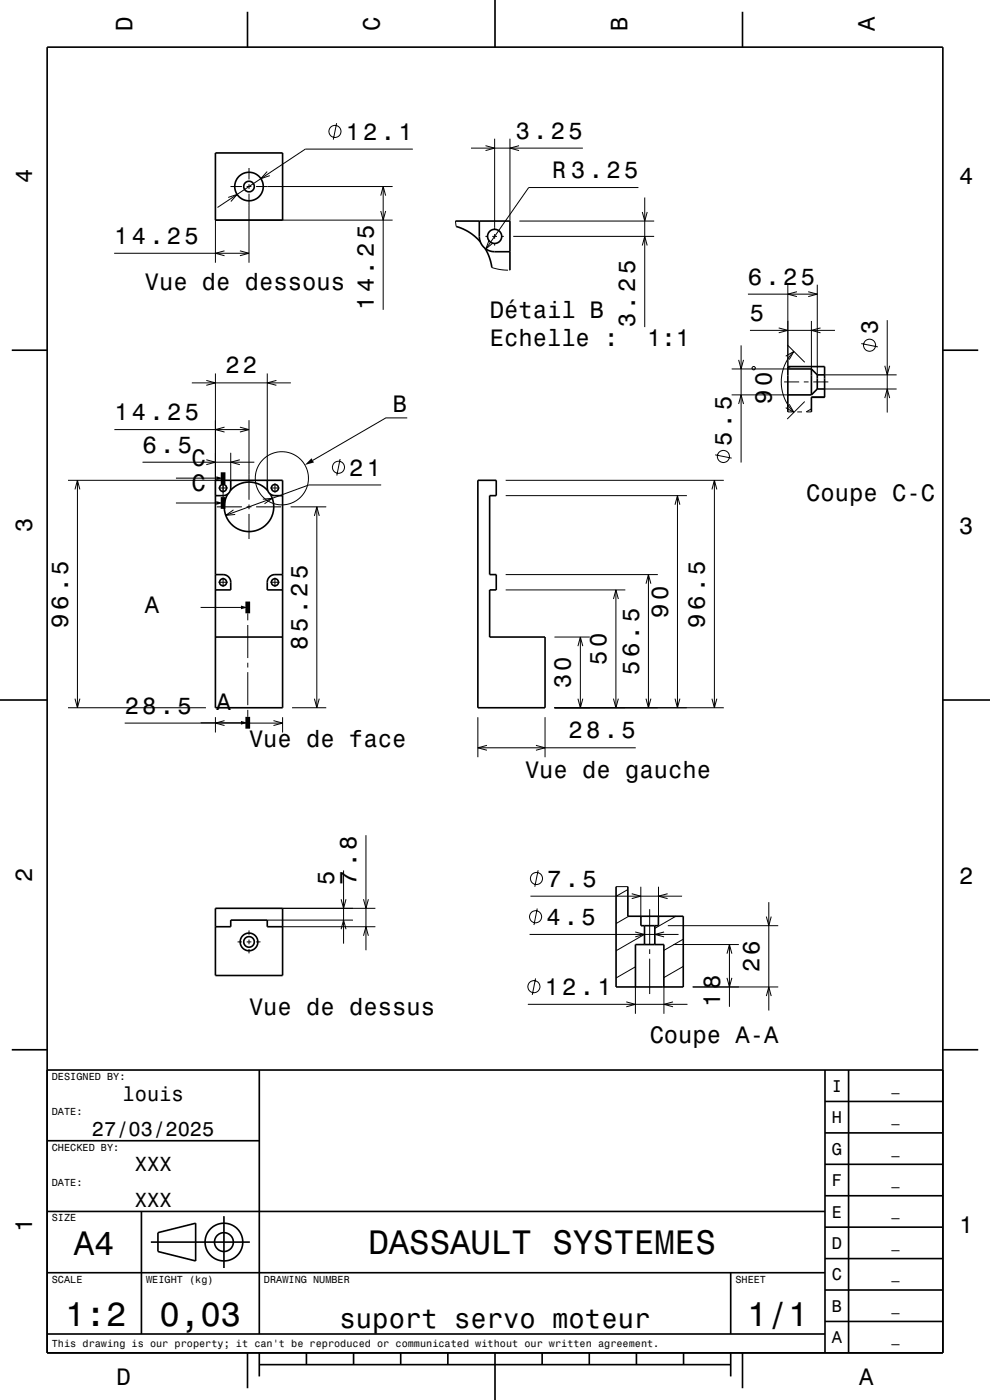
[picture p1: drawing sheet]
<svg xmlns="http://www.w3.org/2000/svg" width="210mm" height="297mm" viewBox="0 0 210 297" stroke-linecap="round" stroke-linejoin="round" font-family="sans-serif">
<g fill="none" stroke="#000" stroke-width=".21">
<path d="M48.9 39.6h2.4M52.3 39.6h1M52.8 35.6v2.5M52.8 39.1v1M54.3 39.6h29M56.7 36.4l-1.4 1.5 1.9-.6M71.4 26.1l-.7 3.5M81.3 39.6v26.1M87.6 31.6h-22.8l-18.7 12.4M99.9 31.4h23.7M103 30.9l1.9 .5-1.9 .5M104.9 29.4v19.2"/>
<path d="M108.2 29.4v17.5M110.1 30.9l-1.9 .5 1.9 .5M135.4 39.8h-23.3l-9 13M24.2 53.7h28.6M47.6 53.2l-1.9 .5 1.9 .6M48.4 41.9l1.9-.7-1.3 1.5M50.9 53.2l1.9 .5-1.9 .6M52.8 41.1v14.6M80.8 41.5l.5-1.9 .5 1.9M80.8 44.8l.5 1.9 .5-1.9M83.3 46.7h-37.6v9M96.6 46.9l.2 1.1"/>
<path d="M103 50.1h.4M103.7 50.9l-.6 1.9 1.5-1.3M104.3 56.8l1.7 .4 1.8 .1M104.4 50.1h1M104.9 49.6v1M104.9 51.7v.4M106.4 50.1h.5M108.2 57.3h-.1M108.9 50.1h29.9M110.2 46.9h28.6M136.2 52.1l.6-2 .5 2M136.2 45l.6 1.9 .5-1.9"/>
<path d="M136.8 41.9v27.5M45.7 79.2v25.9M56.7 79.2v22.7M155.2 78.3h11.9M156.7 76.3l.5 2 .5-2M157.2 73.3v24.8M158.7 62.4h14.7M159.1 70.1h18M159.5 78l.5-.2 .2 .4-.4 .3zM165.2 69.6l1.9 .5-1.9 .5M166.7 75.6l1.7-1-1 1.7M167 73.1l3.7 3.8"/>
<path d="M167.1 60.4v17.4M167.7 77.8l-.6 .3M168.4 74.6a9.1 9.1 0 0 0 0 12.9M169 61.9l-1.9 .5 1.9 .5M171.4 61.9l2 .5-2 .5M172.1 68.1v10.2M173.4 60.4v19.1M174 69.6l-1.9 .5 1.9 .5M174.9 79.4l-.3 .1M174.9 79.5h15.3M182.7 72.9l3.5 .7M187.7 77.6l.5 1.9 .5-1.9"/>
<path d="M188.2 67.9v19.6M24.3 91.1h28.5M30.2 98.1h23.7M40.7 81.2h21M43.8 97.5l1.9 .6-1.9 .5M43.8 80.7l1.9 .5-1.9 .5M47.6 90.6l-1.9 .5 1.9 .6M48.9 96.1v5.8M50.9 97.5l-2 .6 2 .5M50.9 90.6l1.9 .5-1.9 .6M52.8 89.1v16.9M58.6 80.7l-1.9 .5 1.9 .5"/>
<path d="M72.1 97.4l-.7 3.5M86.4 88.7h-4.6l-15.5 9M151.7 96.5l3.5 .7M155.2 83.8h11.9M156.7 85.7l.5-1.9 .5 1.9M166.3 81h3.2M167.1 87.4h1M167.3 83.8l-.2 .1M167.4 85.8l1 1.7-1.7-1M169.1 87.4h1M170.5 81h1M170.7 85.2l-3.7 3.7"/>
<path d="M171.1 87.4h1M172.1 86.7l-1.1 .7M172.5 81h3.2M174.9 82.5h15.3M187.7 84.5l.5-2 .5 2M14.4 101.9h32.5M15.9 103.8l.5-1.9 .5 1.9M16.4 101.9v48.2M37.3 101.4h8.6M37.3 106.7h8.6M46 107.5h5.3M46.3 103.5h2"/>
<path d="M47.3 102.5v3M49.5 108.2l-1.6 1.1 2-.2M52.3 107.5h1M52.8 107v1M52.8 109v5.3M54.3 107.5h5.3M55.8 105.9l1.9-.2-1.6 1.2M57.3 103.5h2M58.3 102.5v2M61.6 107.5h7.6M66.7 109.5l.5-2 .5 2M67.2 107.5v42.6"/>
<path d="M80.9 102.9h-15.4l-17.6 6.4M107.3 101.9h46.2M107.3 105.1h38.4M143.2 107.1l.5-2 .5 2M143.7 105.1v45M151 103.8l.5-1.9 .6 1.9M151.5 101.9v48.2M42.6 128.9h8.5M46.3 123.5h2M47.3 122.5v2M52.6 130.1v1.5M52.6 132.6v7"/>
<path d="M57.3 123.5h2M58.3 122.5v2M107.3 125.1h25.3M107.3 121.9h32.2M117.6 135.1h7.5M122.6 137.1l.5-2 .5 2M123.1 135.1v15M130.1 127.1l.5-2 .6 2M130.6 125.1v25M137 123.8l.5-1.9 .6 1.9M137.5 121.9v28.2M14.4 150.1h29.3"/>
<path d="M15.9 148.2l.5 1.9 .5-1.9M26.5 153.4h33.4M42.6 153.3h8.5M45.7 152.1v3.3M47.6 152.9l-1.9 .5 1.9 .5M52.6 140.6v1M52.6 142.6v7M52.6 150.6v1.5M58 152.9l1.9 .5-1.9 .5M59.9 152.1v3.3M61.9 150.1h7.3M66.7 148.2l.5 1.9 .5-1.9"/>
<path d="M101.4 152.1v8.5M101.4 158.6h33.5M103.3 158.1l-1.9 .5 1.9 .6M113.7 158.1l1.9 .5-1.9 .6M115.6 152.1v8.5M117.6 150.1h35.9M122.6 148.2l.5 1.9 .5-1.9M130.1 148.2l.5 1.9 .6-1.9M137 148.2l.5 1.9 .6-1.9M143.2 148.2l.5 1.9 .5-1.9M151 148.2l.5 1.9 .6-1.9M77.6 177.2v24.4"/>
<path d="M50.4 199.8h.9M52.3 199.8h1M52.8 197.4v.9M52.8 199.3v1M54.3 199.8h1M56.7 195.2h18.2M59.9 192.7h19.7M59.9 196.6h19.7M72.4 190.8l.5 1.9 .5-1.9M72.4 197.1l.5-1.9 .5 1.9M72.9 184.7v15.5M77.1 190.8l.5 1.9 .5-1.9"/>
<path d="M77.1 198.5l.5-1.9 .5 1.9M112.3 198.2h31.6M112.5 190.1h32.2M114 192.7l-.7 3.5M114.1 184.6l-.7 3.5M130.7 188.1h2.5M133.2 188.7l-2.5 1.5M133.4 194.4l-2.7 1.5M134 189.6l1.9 .5-1.9 .5M134.8 197.7l1.9 .5-1.9 .6M135.9 188.1v6.3M136.7 198.2l-6 3.5"/>
<path d="M137.8 192.9v7.5M139.7 188.1v6.3M140.9 197.7l-2 .5 2 .6M141.6 189.6l-1.9 .5 1.9 .5M141.7 196.4h23.4M143.4 194.4l-4.5 2.6M144.9 199.2l-4.1 2.4M162.6 194.4l.5 2 .5-2M163.1 191.4v23M52.8 201.3v1M112 213.1h33.8M113.6 207.6l-.7 3.5"/>
<path d="M132.9 212.5l1.9 .6-1.9 .5M134.8 209.4v5.7M134.8 205.1l-4.1 2.4M137.8 201.4v1M137.8 203.4v7.5M140.8 209.4v5.7M142.8 212.5l-2 .6 2 .5M142.8 200.4h13.9M144.9 205l-4.1 2.4M146.9 209.4h18.2M154.2 202.3l.5-1.9 .5 1.9M154.2 207.4l.5 2 .5-2"/>
<path d="M154.7 200.4v13.2M162.6 211.3l.5-1.9 .5 1.9"/>
<circle cx="71.1" cy="27.9" r="1.28"/>
<circle cx="184.5" cy="73.2" r="1.28"/>
<circle cx="71.8" cy="99.1" r="1.28"/>
<circle cx="153.5" cy="96.8" r="1.28"/>
<circle cx="59.8" cy="101.5" r="5.6"/>
<circle cx="113.6" cy="194.5" r="1.28"/>
<circle cx="113.8" cy="186.4" r="1.28"/>
<circle cx="113.3" cy="209.3" r="1.28"/>
</g>
<g fill="none" stroke="#000" stroke-width=".35">
<path d="M10 10h190v277h-190zM52.5 2.5v7.5M105 0v10M157.5 2.5v7.5M45.7 32.4h14.2v14.3h-14.2zM96.6 46.9h11.6v10.4M96.8 48a10.5 10.5 0 0 1 5.1 3.3M101.7 46.9v3.2a3.3 3.3 0 0 0 3.2 3.3h3.3M102.9 52.7a10.5 10.5 0 0 1 1.4 4.1M2.5 74.3h7.5M167.1 78.3h5M172.1 78.3v5.5"/>
<path d="M172.1 78.3l1.3 1.2M173.4 79.5v3M173.4 79.5h1.5M200 74.3h7.5M167.1 87.4v-9.6h7.8v6.5h-2.8v3.1M167.1 83.8h5M173.4 82.5h1.5M173.4 82.5l-1.3 1.3M45.7 101.9h14.2v48.2h-14.2zM48.3 104.8a5.2 5.2 0 0 0 4.5 8 5.2 5.2 0 0 0 4.5-8M48.8 104.1a5.3 5.3 0 0 1 8 0M48.9 101.9v1.6a1.63 1.63 0 0 1-1.6 1.6h-1.6"/>
<path d="M56.7 101.9v1.6a1.62 1.62 0 0 0 1.6 1.6h1.6M101.4 101.9h3.9v3.2h-1.4v16.8h1.4v3.2h-1.4v10h11.7v15h-14.2zM45.7 121.9h1.6a1.63 1.63 0 0 1 1.6 1.6v1.6h-3.2M45.7 135.1h14.2M59.9 121.9h-1.6a1.63 1.63 0 0 0-1.6 1.6v1.6h3.2M0 148.5h10M200 148.5h10M45.7 192.7h14.2v14.2h-14.2zM45.7 196.6h3.2v-1.4h7.8v1.4h3.2M130.7 188.1v21.3h14.2v-15h-11.7v-6.3M136 194.4v2h3.7v-2M136.7 196.4v4"/>
<path d="M138.9 196.4v4M134.8 209.4v-9h6v9M2.5 222.7h7.5M10 227h190M55 227v56M175 233.7h25M175 227v60M180 227v60M200 222.7h7.5M10 257h165M10 242h45M30 257v26"/>
<path d="M47.5 258v11M175 253.7h25M175 247h25M175 240.3h25M10 270h165M32 263.5h21M33.5 261.5l8-2v8l-8-2zM155 270v13M175 273.7h25M175 267h25M175 260.3h25M10 283h165"/>
<path d="M52.5 287v7.5M55 289.5h100M55 287v5M65 287v2.5M75 287v2.5M85 287v2.5M95 287v2.5M105 287v10M115 287v2.5M125 287v2.5M135 287v2.5M145 287v2.5"/>
<path d="M155 287v5M157.5 287v7.5M175 280.3h25"/>
<circle cx="52.8" cy="39.6" r="1.12"/>
<circle cx="52.8" cy="39.6" r="3"/>
<circle cx="104.9" cy="50.1" r="1.5"/>
<circle cx="47.3" cy="103.5" r=".75"/>
<circle cx="58.3" cy="103.5" r=".75"/>
<circle cx="47.3" cy="123.5" r=".75"/>
<circle cx="58.3" cy="123.5" r=".75"/>
<circle cx="52.8" cy="199.8" r="1.87"/>
<circle cx="52.8" cy="199.8" r="1.12"/>
<circle cx="47.5" cy="263.5" r="2"/>
<circle cx="47.5" cy="263.5" r="4"/>
</g>
<path d="M47.3 100.2v2.5M47.3 105.5v2.5M52.6 127.6v2.5M52.6 152.1v2.5" fill="none" stroke="#000" stroke-width="1" stroke-linecap="butt"/>
<g fill="#000">
<path d="M66.1 97.2l.5 .9-1.9 .5z" fill-rule="evenodd"/>
<path d="M45.9 101l1.4 .4-1.4 .4z" fill-rule="evenodd"/>
<path d="M45.9 106.3l1.4 .4-1.4 .4z" fill-rule="evenodd"/>
<path d="M51.1 128.5l1.5 .4-1.5 .4z" fill-rule="evenodd"/>
<path d="M51.1 152.9l1.5 .4-1.5 .4z" fill-rule="evenodd"/>
</g>
<g font-size="7.2">
<text x="15.7" y="266.3">A4</text>
<text x="78.1" y="266.1">DASSAULT SYSTEMES</text>
<text x="13.8" y="281.3">1:2</text>
<text x="33.8" y="281.3">0,03</text>
<text x="158.5" y="281.3">1/1</text>
</g>
<text font-size="5.8" x="72" y="281.6">suport servo moteur</text>
<g font-size="5">
<text x="28.1" y="6.5" transform="rotate(-90 28.1 6.5)">D</text>
<text x="80.6" y="6.5" transform="rotate(-90 80.6 6.5)">C</text>
<text x="133.1" y="6.5" transform="rotate(-90 133.1 6.5)">B</text>
<text x="185.6" y="6.5" transform="rotate(-90 185.6 6.5)">A</text>
<text x="73.3" y="29.6">12.1</text>
<text x="109.4" y="29.4">3.25</text>
<text x="6.8" y="38.7" transform="rotate(-90 6.8 38.7)">4</text>
<text x="117.1" y="37.8">R 3.25</text>
<text x="203.5" y="39">4</text>
<text x="24.2" y="51.7">14.25</text>
<text x="30.7" y="61.6">Vue de dessous</text>
<text x="79.3" y="65.7" transform="rotate(-90 79.3 65.7)">14.25</text>
<text x="158.7" y="60.4">6.25</text>
<text x="103.9" y="67.4">Détail B</text>
<text x="134.8" y="69.4" transform="rotate(-90 134.8 69.4)">3.25</text>
<text x="159.1" y="68.1">5</text>
<text x="186.2" y="71" transform="rotate(-90 186.2 71)">3</text>
<text x="103.9" y="73.4">Echelle :</text>
<text x="137.3" y="73.4">1:1</text>
<text x="47.8" y="79.2">22</text>
<text x="24.3" y="89.1">14.25</text>
<text x="83.4" y="87.5">B</text>
<text x="163.7" y="85.7" transform="rotate(-90 163.7 85.7)">90</text>
<text x="155.2" y="94.6" transform="rotate(-90 155.2 94.6)">5.5</text>
<text x="30.2" y="96.1">6.5</text>
<text x="40.7" y="98.8">C</text>
<text x="74.1" y="100.9">21</text>
<text x="40.7" y="104.1">C</text>
<text x="171" y="106.2">Coupe C-C</text>
<text x="6.8" y="112.9" transform="rotate(-90 6.8 112.9)">3</text>
<text x="203.5" y="113.2">3</text>
<text x="30.7" y="130.1">A</text>
<text x="141.7" y="131" transform="rotate(-90 141.7 131)">90</text>
<text x="14.4" y="133.1" transform="rotate(-90 14.4 133.1)">96.5</text>
<text x="65.2" y="137.8" transform="rotate(-90 65.2 137.8)">85.25</text>
<text x="149.5" y="133.1" transform="rotate(-90 149.5 133.1)">96.5</text>
<text x="128.6" y="141" transform="rotate(-90 128.6 141)">50</text>
<text x="135.6" y="143.1" transform="rotate(-90 135.6 143.1)">56.5</text>
<text x="121.1" y="146" transform="rotate(-90 121.1 146)">30</text>
<text x="26.5" y="151.4">28.5</text>
<text x="45.9" y="150.7">A</text>
<text x="52.8" y="158.5">Vue de face</text>
<text x="120.6" y="156.6">28.5</text>
<text x="111.4" y="165">Vue de gauche</text>
<text x="6.8" y="187.1" transform="rotate(-90 6.8 187.1)">2</text>
<text x="70.9" y="187.7" transform="rotate(-90 70.9 187.7)">5</text>
<text x="75.6" y="187.7" transform="rotate(-90 75.6 187.7)">7.8</text>
<text x="116.1" y="188.1">7.5</text>
<text x="203.5" y="187.4">2</text>
<text x="115.9" y="196.2">4.5</text>
<text x="161.1" y="206.3" transform="rotate(-90 161.1 206.3)">26</text>
<text x="52.8" y="215.3">Vue de dessus</text>
<text x="115.5" y="211.1">12.1</text>
<text x="152.7" y="213.6" transform="rotate(-90 152.7 213.6)">18</text>
<text x="137.8" y="221.2">Coupe A-A</text>
<text x="6.8" y="261.3" transform="rotate(-90 6.8 261.3)">1</text>
<text x="203.5" y="261.6">1</text>
<text x="24.7" y="293.8">D</text>
<text x="182.2" y="293.8">A</text>
</g>
<g font-size="4.3">
<text x="26" y="233.5">louis</text>
<text x="19.5" y="241">27/03/2025</text>
<text x="28.6" y="248.5">XXX</text>
<text x="28.6" y="256">XXX</text>
</g>
<g font-size="3.6">
<text x="176.4" y="231.6">I</text>
<text x="176.4" y="238.3">H</text>
<text x="176.4" y="245">G</text>
<text x="176.4" y="251.6">F</text>
<text x="176.4" y="258.3">E</text>
<text x="176.4" y="265">D</text>
<text x="176.4" y="271.6">C</text>
<text x="176.4" y="278.3">B</text>
<text x="176.4" y="285">A</text>
</g>
<g font-size="2.9">
<text x="189.1" y="231.4">_</text>
<text x="189.1" y="238">_</text>
<text x="189.1" y="244.7">_</text>
<text x="189.1" y="251.4">_</text>
<text x="189.1" y="258">_</text>
<text x="189.1" y="264.7">_</text>
<text x="189.1" y="271.4">_</text>
<text x="189.1" y="278">_</text>
<text x="189.1" y="284.7">_</text>
</g>
<g font-size="2.2">
<text x="11" y="229.1">DESIGNED BY:</text>
<text x="11" y="236.6">DATE:</text>
<text x="11" y="244.1">CHECKED BY:</text>
<text x="11" y="251.6">DATE:</text>
<text x="11" y="259.1">SIZE</text>
<text x="11" y="272.1">SCALE</text>
<text x="31" y="272.1">WEIGHT (kg)</text>
<text x="56" y="272.1">DRAWING NUMBER</text>
<text x="156" y="272.1">SHEET</text>
<text x="11" y="285.8">This drawing is our property; it can't be reproduced or communicated without our written agreement.</text>
</g>
</svg>
